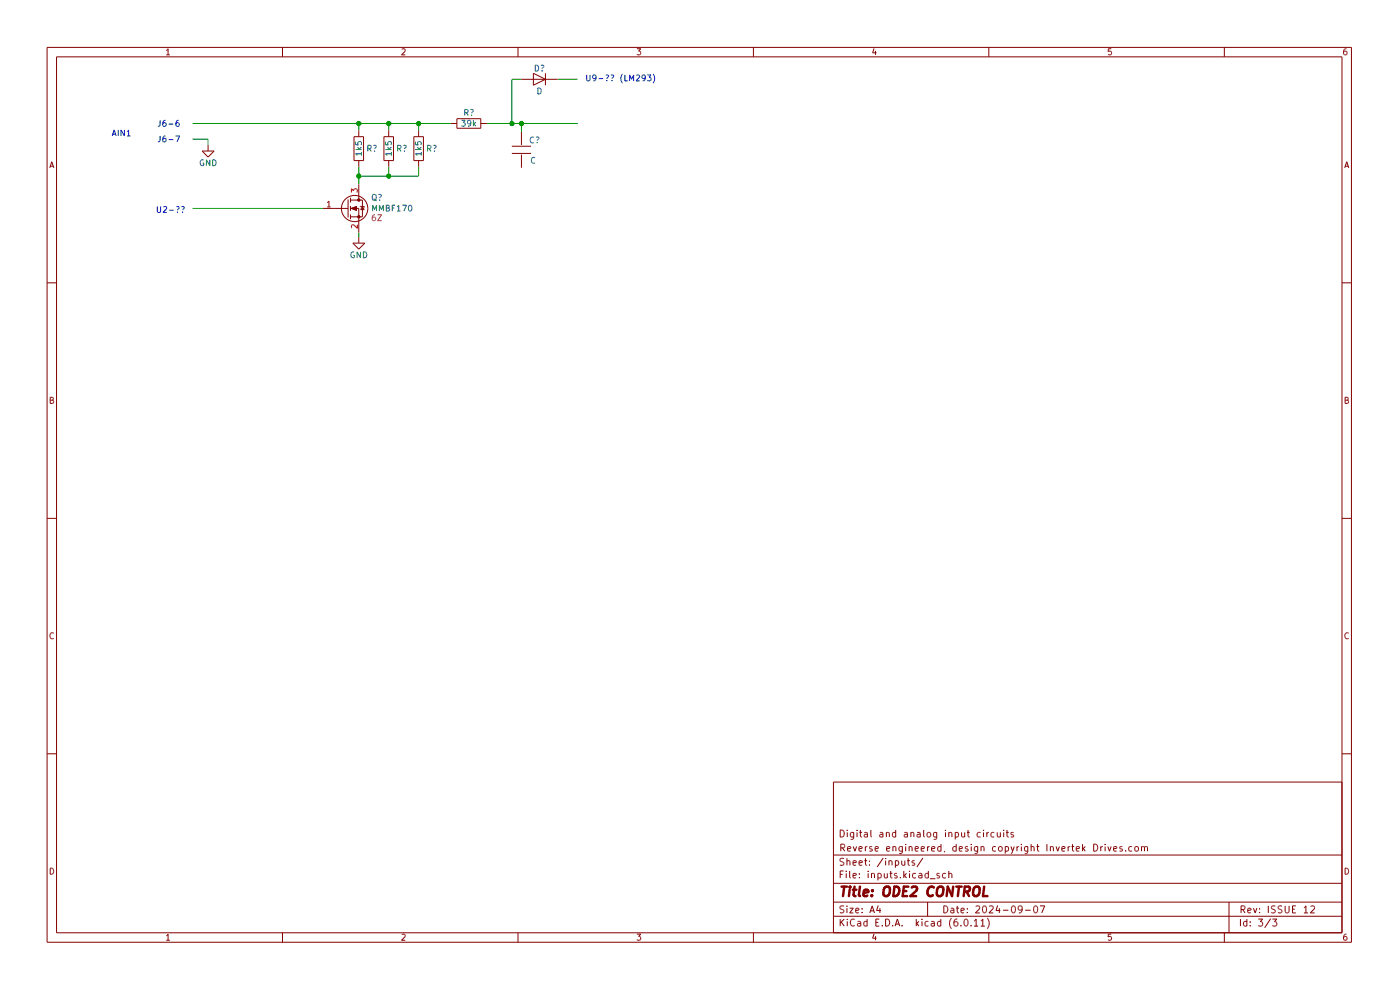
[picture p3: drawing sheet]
(kicad_sch (version 20211123) (generator eeschema)

 (paper "A4")

 (title_block
  (title "ODE2 CONTROL")
  (date "2024-09-07")
  (rev "ISSUE 12")
  (company "Reverse engineered, design copyright Invertek Drives.com")
  (comment 1 "Digital and analog input circuits"))

 (lib_symbols
  (symbol "Device:C" (pin_numbers hide) (pin_names (offset 0.254)) (in_bom yes) (on_board yes)
   (property "Reference" "C" (id 0) (at 0.635 2.54 0) (effects (font (size 1.27 1.27)) (justify left)))
   (property "Value" "C" (id 1) (at 0.635 -2.54 0) (effects (font (size 1.27 1.27)) (justify left)))
   (property "Footprint" "" (id 2) (at 0.9652 -3.81 0) (effects (font (size 1.27 1.27)) hide))
   (property "Datasheet" "~" (id 3) (at 0 0 0) (effects (font (size 1.27 1.27)) hide))
   (symbol "C_0_1"
    (polyline (pts (xy -2.032 -0.762) (xy 2.032 -0.762)) (stroke (width 0.508) (type default) (color 0 0 0 0)) (fill (type none)))
    (polyline (pts (xy -2.032 0.762) (xy 2.032 0.762)) (stroke (width 0.508) (type default) (color 0 0 0 0)) (fill (type none))))
   (symbol "C_1_1"
    (pin passive line (at 0 3.81 270) (length 2.794) (name "~" (effects (font (size 1.27 1.27)))) (number "1" (effects (font (size 1.27 1.27)))))
    (pin passive line (at 0 -3.81 90) (length 2.794) (name "~" (effects (font (size 1.27 1.27)))) (number "2" (effects (font (size 1.27 1.27)))))))
  (symbol "Device:D" (pin_numbers hide) (pin_names (offset 1.016) hide) (in_bom yes) (on_board yes)
   (property "Reference" "D" (id 0) (at 0 2.54 0) (effects (font (size 1.27 1.27))))
   (property "Value" "D" (id 1) (at 0 -2.54 0) (effects (font (size 1.27 1.27))))
   (property "Footprint" "" (id 2) (at 0 0 0) (effects (font (size 1.27 1.27)) hide))
   (property "Datasheet" "~" (id 3) (at 0 0 0) (effects (font (size 1.27 1.27)) hide))
   (symbol "D_0_1"
    (polyline (pts (xy -1.27 1.27) (xy -1.27 -1.27)) (stroke (width 0.254) (type default) (color 0 0 0 0)) (fill (type none)))
    (polyline (pts (xy 1.27 0) (xy -1.27 0)) (stroke (width 0) (type default) (color 0 0 0 0)) (fill (type none)))
    (polyline (pts (xy 1.27 1.27) (xy 1.27 -1.27) (xy -1.27 0) (xy 1.27 1.27)) (stroke (width 0.254) (type default) (color 0 0 0 0)) (fill (type none))))
   (symbol "D_1_1"
    (pin passive line (at -3.81 0 0) (length 2.54) (name "K" (effects (font (size 1.27 1.27)))) (number "1" (effects (font (size 1.27 1.27)))))
    (pin passive line (at 3.81 0 180) (length 2.54) (name "A" (effects (font (size 1.27 1.27)))) (number "2" (effects (font (size 1.27 1.27)))))))
  (symbol "Device:R" (pin_numbers hide) (pin_names (offset 0)) (in_bom yes) (on_board yes)
   (property "Reference" "R" (id 0) (at 2.032 0 90) (effects (font (size 1.27 1.27))))
   (property "Value" "R" (id 1) (at 0 0 90) (effects (font (size 1.27 1.27))))
   (property "Footprint" "" (id 2) (at -1.778 0 90) (effects (font (size 1.27 1.27)) hide))
   (property "Datasheet" "~" (id 3) (at 0 0 0) (effects (font (size 1.27 1.27)) hide))
   (symbol "R_0_1"
    (rectangle (start -1.016 -2.54) (end 1.016 2.54) (stroke (width 0.254) (type default) (color 0 0 0 0)) (fill (type none))))
   (symbol "R_1_1"
    (pin passive line (at 0 3.81 270) (length 1.27) (name "~" (effects (font (size 1.27 1.27)))) (number "1" (effects (font (size 1.27 1.27)))))
    (pin passive line (at 0 -3.81 90) (length 1.27) (name "~" (effects (font (size 1.27 1.27)))) (number "2" (effects (font (size 1.27 1.27)))))))
  (symbol "Transistor_FET:MMBF170" (pin_names hide) (in_bom yes) (on_board yes)
   (property "Reference" "Q" (id 0) (at 5.08 1.905 0) (effects (font (size 1.27 1.27)) (justify left)))
   (property "Value" "MMBF170" (id 1) (at 5.08 0 0) (effects (font (size 1.27 1.27)) (justify left)))
   (property "Footprint" "Package_TO_SOT_SMD:SOT-23" (id 2) (at 5.08 -1.905 0) (effects (font (size 1.27 1.27) italic) (justify left) hide))
   (property "Datasheet" "https://www.diodes.com/assets/Datasheets/ds30104.pdf" (id 3) (at 0 0 0) (effects (font (size 1.27 1.27)) (justify left) hide))
   (symbol "MMBF170_0_1"
    (polyline (pts (xy 0.254 0) (xy -2.54 0)) (stroke (width 0) (type default) (color 0 0 0 0)) (fill (type none)))
    (polyline (pts (xy 0.254 1.905) (xy 0.254 -1.905)) (stroke (width 0.254) (type default) (color 0 0 0 0)) (fill (type none)))
    (polyline (pts (xy 0.762 -1.27) (xy 0.762 -2.286)) (stroke (width 0.254) (type default) (color 0 0 0 0)) (fill (type none)))
    (polyline (pts (xy 0.762 0.508) (xy 0.762 -0.508)) (stroke (width 0.254) (type default) (color 0 0 0 0)) (fill (type none)))
    (polyline (pts (xy 0.762 2.286) (xy 0.762 1.27)) (stroke (width 0.254) (type default) (color 0 0 0 0)) (fill (type none)))
    (polyline (pts (xy 2.54 2.54) (xy 2.54 1.778)) (stroke (width 0) (type default) (color 0 0 0 0)) (fill (type none)))
    (polyline (pts (xy 2.54 -2.54) (xy 2.54 0) (xy 0.762 0)) (stroke (width 0) (type default) (color 0 0 0 0)) (fill (type none)))
    (polyline (pts (xy 0.762 -1.778) (xy 3.302 -1.778) (xy 3.302 1.778) (xy 0.762 1.778)) (stroke (width 0) (type default) (color 0 0 0 0)) (fill (type none)))
    (polyline (pts (xy 1.016 0) (xy 2.032 0.381) (xy 2.032 -0.381) (xy 1.016 0)) (stroke (width 0) (type default) (color 0 0 0 0)) (fill (type outline)))
    (polyline (pts (xy 2.794 0.508) (xy 2.921 0.381) (xy 3.683 0.381) (xy 3.81 0.254)) (stroke (width 0) (type default) (color 0 0 0 0)) (fill (type none)))
    (polyline (pts (xy 3.302 0.381) (xy 2.921 -0.254) (xy 3.683 -0.254) (xy 3.302 0.381)) (stroke (width 0) (type default) (color 0 0 0 0)) (fill (type none)))
    (circle (center 1.651 0) (radius 2.794) (stroke (width 0.254) (type default) (color 0 0 0 0)) (fill (type none)))
    (circle (center 2.54 -1.778) (radius 0.254) (stroke (width 0) (type default) (color 0 0 0 0)) (fill (type outline)))
    (circle (center 2.54 1.778) (radius 0.254) (stroke (width 0) (type default) (color 0 0 0 0)) (fill (type outline))))
   (symbol "MMBF170_1_1"
    (pin input line (at -5.08 0 0) (length 2.54) (name "G" (effects (font (size 1.27 1.27)))) (number "1" (effects (font (size 1.27 1.27)))))
    (pin passive line (at 2.54 -5.08 90) (length 2.54) (name "S" (effects (font (size 1.27 1.27)))) (number "2" (effects (font (size 1.27 1.27)))))
    (pin passive line (at 2.54 5.08 270) (length 2.54) (name "D" (effects (font (size 1.27 1.27)))) (number "3" (effects (font (size 1.27 1.27)))))))
  (symbol "power:GND" (power) (pin_names (offset 0)) (in_bom yes) (on_board yes)
   (property "Reference" "#PWR" (id 0) (at 0 -6.35 0) (effects (font (size 1.27 1.27)) hide))
   (property "Value" "GND" (id 1) (at 0 -3.81 0) (effects (font (size 1.27 1.27))))
   (property "Footprint" "" (id 2) (at 0 0 0) (effects (font (size 1.27 1.27)) hide))
   (property "Datasheet" "" (id 3) (at 0 0 0) (effects (font (size 1.27 1.27)) hide))
   (symbol "GND_0_1"
    (polyline (pts (xy 0 0) (xy 0 -1.27) (xy 1.27 -1.27) (xy 0 -2.54) (xy -1.27 -1.27) (xy 0 -1.27)) (stroke (width 0) (type default) (color 0 0 0 0)) (fill (type none))))
   (symbol "GND_1_1"
    (pin power_in line (at 0 0 270) (length 0) hide (name "GND" (effects (font (size 1.27 1.27)))) (number "1" (effects (font (size 1.27 1.27))))))))

 (junction (at 76.2 37.338) (diameter 0) (color 0 0 0 0))
 (junction (at 88.9 26.162) (diameter 0) (color 0 0 0 0))
 (junction (at 108.712 26.162) (diameter 0) (color 0 0 0 0))
 (junction (at 82.55 26.162) (diameter 0) (color 0 0 0 0))
 (junction (at 76.2 26.162) (diameter 0) (color 0 0 0 0))
 (junction (at 82.55 37.338) (diameter 0) (color 0 0 0 0))
 (junction (at 110.744 26.162) (diameter 0) (color 0 0 0 0))

 (wire (pts (xy 110.744 26.162) (xy 122.682 26.162)) (stroke (width 0) (type default) (color 0 0 0 0)))
 (wire (pts (xy 88.9 26.162) (xy 95.758 26.162)) (stroke (width 0) (type default) (color 0 0 0 0)))
 (wire (pts (xy 76.2 26.162) (xy 76.2 27.686)) (stroke (width 0) (type default) (color 0 0 0 0)))
 (wire (pts (xy 76.2 35.306) (xy 76.2 37.338)) (stroke (width 0) (type default) (color 0 0 0 0)))
 (wire (pts (xy 110.744 26.162) (xy 110.744 27.94)) (stroke (width 0) (type default) (color 0 0 0 0)))
 (wire (pts (xy 76.2 37.338) (xy 82.55 37.338)) (stroke (width 0) (type default) (color 0 0 0 0)))
 (wire (pts (xy 108.712 26.162) (xy 110.744 26.162)) (stroke (width 0) (type default) (color 0 0 0 0)))
 (wire (pts (xy 40.894 29.464) (xy 44.196 29.464)) (stroke (width 0) (type default) (color 0 0 0 0)))
 (wire (pts (xy 88.9 35.306) (xy 88.9 37.338)) (stroke (width 0) (type default) (color 0 0 0 0)))
 (wire (pts (xy 76.2 26.162) (xy 82.55 26.162)) (stroke (width 0) (type default) (color 0 0 0 0)))
 (wire (pts (xy 118.364 16.764) (xy 122.682 16.764)) (stroke (width 0) (type default) (color 0 0 0 0)))
 (wire (pts (xy 40.894 26.162) (xy 76.2 26.162)) (stroke (width 0) (type default) (color 0 0 0 0)))
 (wire (pts (xy 108.712 16.764) (xy 108.712 26.162)) (stroke (width 0) (type default) (color 0 0 0 0)))
 (wire (pts (xy 110.744 16.764) (xy 108.712 16.764)) (stroke (width 0) (type default) (color 0 0 0 0)))
 (wire (pts (xy 76.2 49.276) (xy 76.2 50.292)) (stroke (width 0) (type default) (color 0 0 0 0)))
 (wire (pts (xy 103.378 26.162) (xy 108.712 26.162)) (stroke (width 0) (type default) (color 0 0 0 0)))
 (wire (pts (xy 82.55 37.338) (xy 82.55 35.306)) (stroke (width 0) (type default) (color 0 0 0 0)))
 (wire (pts (xy 82.55 26.162) (xy 88.9 26.162)) (stroke (width 0) (type default) (color 0 0 0 0)))
 (wire (pts (xy 40.894 44.196) (xy 68.58 44.196)) (stroke (width 0) (type default) (color 0 0 0 0)))
 (wire (pts (xy 76.2 37.338) (xy 76.2 39.116)) (stroke (width 0) (type default) (color 0 0 0 0)))
 (wire (pts (xy 88.9 27.686) (xy 88.9 26.162)) (stroke (width 0) (type default) (color 0 0 0 0)))
 (wire (pts (xy 44.196 29.464) (xy 44.196 30.734)) (stroke (width 0) (type default) (color 0 0 0 0)))
 (wire (pts (xy 82.55 26.162) (xy 82.55 27.686)) (stroke (width 0) (type default) (color 0 0 0 0)))
 (wire (pts (xy 82.55 37.338) (xy 88.9 37.338)) (stroke (width 0) (type default) (color 0 0 0 0)))

 (text "J6-6" (at 33.274 27.178 0) (effects (font (size 1.27 1.27)) (justify left bottom)))
 (text "J6-7" (at 33.274 30.48 0) (effects (font (size 1.27 1.27)) (justify left bottom)))
 (text "AIN1" (at 23.622 29.21 0) (effects (font (size 1.27 1.27)) (justify left bottom)))
 (text "U9-?? (LM293)" (at 124.206 17.526 0) (effects (font (size 1.27 1.27)) (justify left bottom)))
 (text "U2-??" (at 33.02 45.466 0) (effects (font (size 1.27 1.27)) (justify left bottom)))

 (symbol (lib_id "Device:C") (at 110.744 31.75 0) (unit 1) (in_bom yes) (on_board yes)
  (property "Reference" "C?" (id 0) (at 112.268 29.718 0) (effects (font (size 1.27 1.27)) (justify left)))
  (property "Value" "C" (id 1) (at 112.522 34.036 0) (effects (font (size 1.27 1.27)) (justify left)))
  (property "Footprint" "" (id 2) (at 111.7092 35.56 0) (effects (font (size 1.27 1.27)) hide))
  (property "Datasheet" "~" (id 3) (at 110.744 31.75 0) (effects (font (size 1.27 1.27)) hide)) (pin "1") (pin "2"))

 (symbol (lib_id "power:GND") (at 76.2 50.292 0) (unit 1) (in_bom yes) (on_board yes)
  (property "Reference" "#PWR?" (id 0) (at 76.2 56.642 0) (effects (font (size 1.27 1.27)) hide))
  (property "Value" "GND" (id 1) (at 76.2 54.102 0))
  (property "Footprint" "" (id 2) (at 76.2 50.292 0) (effects (font (size 1.27 1.27)) hide))
  (property "Datasheet" "" (id 3) (at 76.2 50.292 0) (effects (font (size 1.27 1.27)) hide)) (pin "1"))

 (symbol (lib_id "Device:D") (at 114.554 16.764 180) (unit 1) (in_bom yes) (on_board yes)
  (property "Reference" "D?" (id 0) (at 114.554 14.478 0))
  (property "Value" "D" (id 1) (at 114.554 19.304 0))
  (property "Footprint" "" (id 2) (at 114.554 16.764 0) (effects (font (size 1.27 1.27)) hide))
  (property "Datasheet" "~" (id 3) (at 114.554 16.764 0) (effects (font (size 1.27 1.27)) hide)) (pin "1") (pin "2"))

 (symbol (lib_id "Transistor_FET:MMBF170") (at 73.66 44.196 0) (unit 1) (in_bom yes) (on_board yes)
  (property "Reference" "Q?" (id 0) (at 78.74 41.91 0) (effects (font (size 1.27 1.27)) (justify left)))
  (property "Value" "MMBF170" (id 1) (at 78.74 44.196 0) (effects (font (size 1.27 1.27)) (justify left)))
  (property "Footprint" "Package_TO_SOT_SMD:SOT-23" (id 2) (at 78.74 46.101 0) (effects (font (size 1.27 1.27) italic) (justify left) hide))
  (property "Datasheet" "https://www.diodes.com/assets/Datasheets/ds30104.pdf" (id 3) (at 73.66 44.196 0) (effects (font (size 1.27 1.27)) (justify left) hide))
  (property "Marking" "6Z" (id 4) (at 80.01 46.228 0)) (pin "1") (pin "2") (pin "3"))

 (symbol (lib_id "Device:R") (at 76.2 31.496 0) (unit 1) (in_bom yes) (on_board yes)
  (property "Reference" "R?" (id 0) (at 77.724 31.496 0) (effects (font (size 1.27 1.27)) (justify left)))
  (property "Value" "1k5" (id 1) (at 76.2 33.274 90) (effects (font (size 1.27 1.27)) (justify left)))
  (property "Footprint" "" (id 2) (at 74.422 31.496 90) (effects (font (size 1.27 1.27)) hide))
  (property "Datasheet" "~" (id 3) (at 76.2 31.496 0) (effects (font (size 1.27 1.27)) hide)) (pin "1") (pin "2"))

 (symbol (lib_id "Device:R") (at 88.9 31.496 0) (unit 1) (in_bom yes) (on_board yes)
  (property "Reference" "R?" (id 0) (at 90.424 31.496 0) (effects (font (size 1.27 1.27)) (justify left)))
  (property "Value" "1k5" (id 1) (at 88.9 33.274 90) (effects (font (size 1.27 1.27)) (justify left)))
  (property "Footprint" "" (id 2) (at 87.122 31.496 90) (effects (font (size 1.27 1.27)) hide))
  (property "Datasheet" "~" (id 3) (at 88.9 31.496 0) (effects (font (size 1.27 1.27)) hide)) (pin "1") (pin "2"))

 (symbol (lib_id "Device:R") (at 99.568 26.162 90) (unit 1) (in_bom yes) (on_board yes)
  (property "Reference" "R?" (id 0) (at 100.838 23.876 90) (effects (font (size 1.27 1.27)) (justify left)))
  (property "Value" "39k" (id 1) (at 101.346 26.162 90) (effects (font (size 1.27 1.27)) (justify left)))
  (property "Footprint" "" (id 2) (at 99.568 27.94 90) (effects (font (size 1.27 1.27)) hide))
  (property "Datasheet" "~" (id 3) (at 99.568 26.162 0) (effects (font (size 1.27 1.27)) hide)) (pin "1") (pin "2"))

 (symbol (lib_id "Device:R") (at 82.55 31.496 0) (unit 1) (in_bom yes) (on_board yes)
  (property "Reference" "R?" (id 0) (at 84.074 31.496 0) (effects (font (size 1.27 1.27)) (justify left)))
  (property "Value" "1k5" (id 1) (at 82.55 33.274 90) (effects (font (size 1.27 1.27)) (justify left)))
  (property "Footprint" "" (id 2) (at 80.772 31.496 90) (effects (font (size 1.27 1.27)) hide))
  (property "Datasheet" "~" (id 3) (at 82.55 31.496 0) (effects (font (size 1.27 1.27)) hide)) (pin "1") (pin "2"))

 (symbol (lib_id "power:GND") (at 44.196 30.734 0) (unit 1) (in_bom yes) (on_board yes)
  (property "Reference" "#PWR?" (id 0) (at 44.196 37.084 0) (effects (font (size 1.27 1.27)) hide))
  (property "Value" "GND" (id 1) (at 44.196 34.544 0))
  (property "Footprint" "" (id 2) (at 44.196 30.734 0) (effects (font (size 1.27 1.27)) hide))
  (property "Datasheet" "" (id 3) (at 44.196 30.734 0) (effects (font (size 1.27 1.27)) hide)) (pin "1")))
